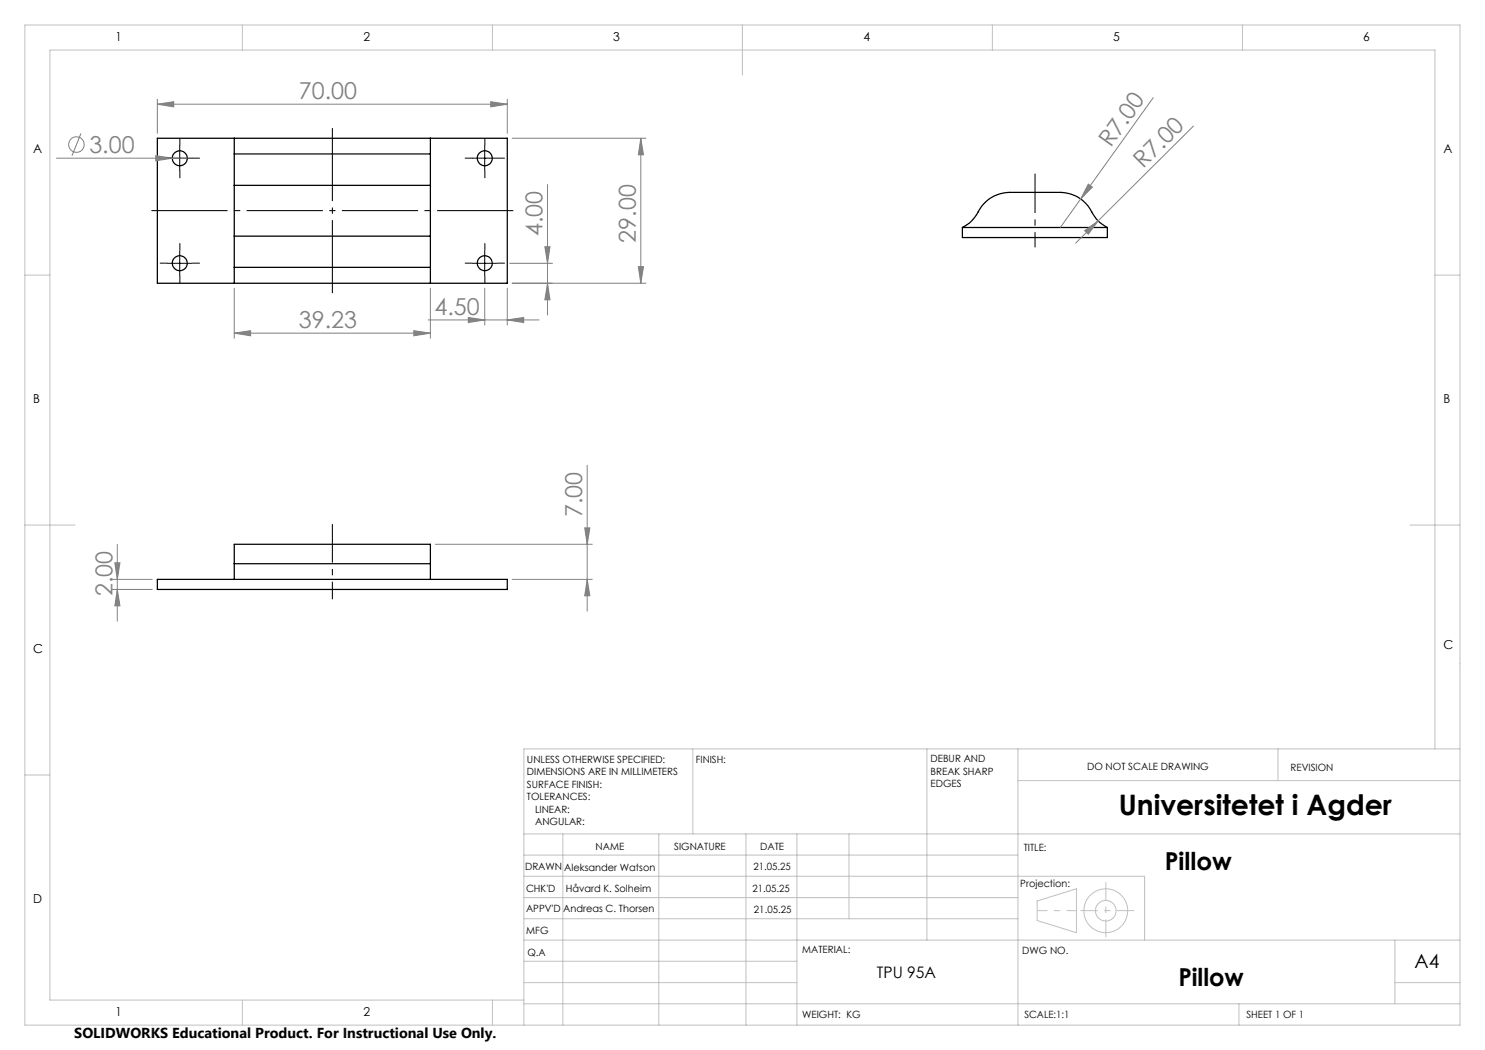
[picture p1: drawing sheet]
<svg xmlns="http://www.w3.org/2000/svg" width="297mm" height="210mm" viewBox="0 0 297 210" stroke-linecap="round" stroke-linejoin="round" font-family="sans-serif">
<g fill="none" stroke="#000" stroke-width=".25">
<path d="M31.5 27.6h70v29h-70zM46.8 30.8v6.3M46.8 27.6v3.2M46.8 37.1v10.1M46.8 37.1h39.3M46.8 30.8h39.3M86.1 30.8v6.3M86.1 27.6v3.2M86.1 37.1v10.1M46.8 47.2v6.3M46.8 53.5v3.1M46.8 47.2h39.3"/>
<path d="M46.8 53.5h39.3M86.1 47.2v6.3M86.1 53.5v3.1M192.5 45.5a8.7 8.7 0 0 0 3.8-4.2 7.1 7.1 0 0 1 5.6-2.8h10.2a7.2 7.2 0 0 1 6.5 4.4l1 1.3 1.9 1.3M192.5 45.5v2h29v-2M192.5 45.5h29M31.5 115.9h70v2h-70zM46.8 112.7v3.2M46.8 112.7v-3.8h39.3v3.8M46.8 112.7h39.3M86.1 112.7v3.2"/>
<circle cx="35.9" cy="31.6" r="1.51"/>
<circle cx="96.9" cy="31.6" r="1.51"/>
<circle cx="35.9" cy="52.6" r="1.51"/>
<circle cx="96.9" cy="52.6" r="1.51"/>
</g>
<g fill="none" stroke="#808080" stroke-width=".2">
<path d="M31.5 19.9v6.8M101.5 19.9v6.8M230.6 19.5l-18.5 26M11.3 31.6h26.2M16.2 26.7l-1.8 4.4M31.2 31.1l3.3 .5-3.3 .6zM31.5 20.8l3.2-.5v1.1zM31.5 20.8h70M98.1 20.3l3.4 .5-3.4 .6zM102.4 27.6h26.8M109.5 36.9v26.1M128.2 27.6l.5 3.4h-1z"/>
<path d="M128.2 27.6v29M217.7 36.8l.8 .6-2.4 2.4zM238.7 25.2l-23.6 23.4M46.8 57.6v10.1M86.1 57.6v10.1M96.9 57.6v7.4M101.5 57.6v7.4M102 52.7h8.5M102.4 56.6h26.8M109 49.3h1l-.5 3.4zM109.5 56.6l.5 3.4h-1zM127.7 53.3h1l-.5 3.3z"/>
<path d="M216.9 46.1l2.7-1.9-1.9 2.6zM46.8 66.6l3.3-.5v1.1zM46.8 66.6h39.3M82.8 66.1l3.3 .5-3.3 .6zM85.6 64h22.2M93.7 63.5l3.2 .5-3.2 .5zM101.5 64l3.2-.5v1zM117.4 93.1v29.1M22.5 115.9h7.9M22.5 117.9h7.9M23 112.6h1l-.5 3.3zM23.5 117.9l.5 3.3h-1z"/>
<path d="M23.5 108.9v15.3M87.1 108.9h31.4M102.4 115.9h16.1M116.9 105.6h1.1l-.6 3.3zM117.4 115.9l.6 3.3h-1.1z"/>
<circle cx="15.3" cy="28.9" r="1.55"/>
</g>
<g fill="none" stroke="#c0c0c0" stroke-width=".2">
<path d="M5 5h287v200h-287zM48.5 5v5M98.5 5v5M148.5 5v10M198.5 5v5M248.5 5v5M5 55h5M287 55h5M5 105h10M282 105h10M5 155h5M138.6 149.8v17"/>
<path d="M185.4 149.8v38.2M203.6 149.8v55.2M203.6 156.1h88.4M255.6 149.8v6.3M287 149.8v-139.8h-277v190h94.8M292 149.8h-187.2v55.2M104.8 166.8h187.2M104.8 175.3h124.1v12.7M104.8 179.5h98.8M104.8 171h98.8M112.6 166.8v38.2M131.8 166.8v38.2"/>
<path d="M149.2 166.8v38.2M159.4 166.8v38.2M169.8 166.8v17M104.8 183.8h98.8M104.8 196.5h54.6M104.8 192.3h54.6M104.8 188h187.2M207.4 180.2l7.9-2.4v8.7l-7.9-2.4zM279 196.5h13M279 188v12.8M48.5 200v5M98.5 200v5"/>
<path d="M104.8 200.8h187.2M247.8 200.8v4.2"/>
<circle cx="221.2" cy="182.2" r="4.4"/>
<circle cx="221.2" cy="182.1" r="2.06"/>
</g>
<path d="M207 34.7v14.8" fill="none" stroke="#000" stroke-width=".2" stroke-dasharray="15.2 1.3 1.3 1.3" stroke-dashoffset="7.4" stroke-linecap="butt"/>
<path d="M29.5 42.1h74" fill="none" stroke="#000" stroke-width=".2" stroke-dasharray="15.2 1.3 1.3 1.3" stroke-dashoffset="-.8" stroke-linecap="butt"/>
<path d="M66.5 58.6v-33" fill="none" stroke="#000" stroke-width=".2" stroke-dasharray="15.2 1.3 1.3 1.3" stroke-dashoffset=".6" stroke-linecap="butt"/>
<g fill="none" stroke="#000" stroke-width=".2" stroke-dasharray="15.2 1.3 1.3 1.3" stroke-linecap="butt">
<path d="M33.5 31.6h-1.5M36 29.1v-1.5M36 34.1v1.5M38.5 31.6h1.5M94.5 31.6h-1.5M97 29.1v-1.5M97 34.1v1.5M99.5 31.6h1.5M33.5 52.6h-1.5M36 50.1v-1.5M36 55.1v1.5M38.5 52.6h1.5"/>
<path d="M94.5 52.6h-1.5M97 50.1v-1.5M97 55.1v1.5M99.5 52.6h1.5"/>
</g>
<path d="M66.5 104.8v15.1" fill="none" stroke="#000" stroke-width=".2" stroke-dasharray="15.2 1.3 1.3 1.3" stroke-dashoffset="7.5" stroke-linecap="butt"/>
<path d="M207.5 182.1h7.8" fill="none" stroke="#c0c0c0" stroke-width=".2" stroke-dasharray="15.2 1.3 1.3 1.3" stroke-dashoffset="13.2" stroke-linecap="butt"/>
<path d="M221.2 176.5v11" fill="none" stroke="#c0c0c0" stroke-width=".2" stroke-dasharray="15.2 1.3 1.3 1.3" stroke-dashoffset="11.6" stroke-linecap="butt"/>
<path d="M216.1 182.1h10.8" fill="none" stroke="#c0c0c0" stroke-width=".2" stroke-dasharray="15.2 1.3 1.3 1.3" stroke-dashoffset="11.8" stroke-linecap="butt"/>
<path d="M33.4 31.6h5.1M35.9 29.1v5M94.4 31.6h5M96.9 29.1v5M33.4 52.7h5.1M35.9 50.2v4.9M94.4 52.7h5M96.9 50.2v4.9" fill="none" stroke="#000" stroke-width=".2"/>
<g fill="#808080">
<path d="M31.2 31.1l3.3 .5-3.3 .6z"/>
<path d="M216.9 46.1l2.7-1.9-1.9 2.6z"/>
<path d="M217.7 36.8l.8 .6-2.4 2.4z"/>
<path d="M82.8 66.1l3.3 .5-3.3 .6zM46.8 66.6l3.3-.5v1.1z"/>
<path d="M93.7 63.5l3.2 .5-3.2 .5zM101.5 64l3.2-.5v1z"/>
<path d="M98.1 20.3l3.4 .5-3.4 .6zM31.5 20.8l3.2-.5v1.1z"/>
<path d="M127.7 53.3h1l-.5 3.3zM128.2 27.6l.5 3.4h-1z"/>
<path d="M109 49.3h1l-.5 3.4zM109.5 56.6l.5 3.4h-1zM116.9 105.6h1.1l-.6 3.3zM117.4 115.9l.6 3.3h-1.1zM23 112.6h1l-.5 3.3zM23.5 117.9l.5 3.3h-1z"/>
</g>
<text font-size="5.6" x="223.7" y="163">Universitetet i Agder</text>
<g font-size="4.9">
<text x="232.9" y="174">Pillow</text>
<text x="235.7" y="197.1">Pillow</text>
</g>
<g font-size="4.7" fill="#808080">
<text x="59.8" y="19.8">70.00</text>
<text x="222.2" y="29.7" transform="rotate(-54 222.2 29.7)">R7.00</text>
<text x="17.9" y="30.6">3.00</text>
<text x="228.7" y="33.8" transform="rotate(-45 228.7 33.8)">R7.00</text>
<text x="108.5" y="47.2" transform="rotate(-90 108.5 47.2)">4.00</text>
<text x="127.2" y="48.5" transform="rotate(-90 127.2 48.5)">29.00</text>
<text x="59.8" y="65.6">39.23</text>
<text x="86.9" y="63">4.50</text>
<text x="116.5" y="103.4" transform="rotate(-90 116.5 103.4)">7.00</text>
<text x="22.5" y="119.2" transform="rotate(-90 22.5 119.2)">2.00</text>
</g>
<text font-size="3.9" x="282.9" y="193.6">A4</text>
<text font-size="3.2" x="175.4" y="195.7">TPU 95A</text>
<text font-size="2.9" x="14.9" y="207.6">SOLIDWORKS Educational Product. For Instructional Use Only.</text>
<g font-size="2.5">
<text x="23.1" y="8.2">1</text>
<text x="72.7" y="8.2">2</text>
<text x="122.7" y="8.2">3</text>
<text x="172.7" y="8.2">4</text>
<text x="222.7" y="8.2">5</text>
<text x="272.7" y="8.2">6</text>
<text x="6.7" y="30.7">A</text>
<text x="288.7" y="30.7">A</text>
<text x="6.7" y="80.7">B</text>
<text x="288.7" y="80.7">B</text>
<text x="6.7" y="130.7">C</text>
<text x="288.7" y="129.7">C</text>
<text x="6.7" y="180.7">D</text>
<text x="23.1" y="203.2">1</text>
<text x="72.7" y="203.2">2</text>
</g>
<g font-size="2">
<text x="105.4" y="152.6">UNLESS OTHERWISE SPECIFIED:</text>
<text x="105.4" y="155.1">DIMENSIONS ARE IN MILLIMETERS</text>
<text x="139.2" y="152.6">FINISH:</text>
<text x="186.1" y="152.5">DEBUR AND</text>
<text x="186.1" y="155">BREAK SHARP</text>
<text x="217.4" y="154">DO NOT SCALE DRAWING</text>
<text x="258.1" y="154.2">REVISION</text>
<text x="105.4" y="157.6">SURFACE FINISH:</text>
<text x="105.4" y="160.1">TOLERANCES:</text>
<text x="186.1" y="157.5">EDGES</text>
<text x="107" y="162.6">LINEAR:</text>
<text x="107" y="165.1">ANGULAR:</text>
<text x="119.1" y="170">NAME</text>
<text x="134.8" y="169.9">SIGNATURE</text>
<text x="150.7" y="173.9">21.05.25</text>
<text x="152" y="169.9">DATE</text>
<text x="204.8" y="170.2">TITLE:</text>
<text x="105" y="174.1">DRAWN</text>
<text x="105.2" y="178.3">CHK'D</text>
<text x="112.9" y="174.1">Aleksander Watson</text>
<text x="113.2" y="178.3">Håvard K. Solheim</text>
<text x="150.5" y="178.3">21.05.25</text>
<text x="204.1" y="177.4">Projection:</text>
<text x="105.2" y="182.4">APPV'D</text>
<text x="112.6" y="182.4">Andreas C. Thorsen</text>
<text x="150.8" y="182.6">21.05.25</text>
<text x="105.3" y="186.8">MFG</text>
<text x="105.5" y="191.1">Q.A</text>
<text x="160.5" y="190.5">MATERIAL:</text>
<text x="204.4" y="190.8">DWG NO.</text>
<text x="160.4" y="203.5">WEIGHT: KG</text>
<text x="204.9" y="203.6">SCALE:1:1</text>
<text x="249.3" y="203.6">SHEET 1 OF 1</text>
</g>
</svg>
